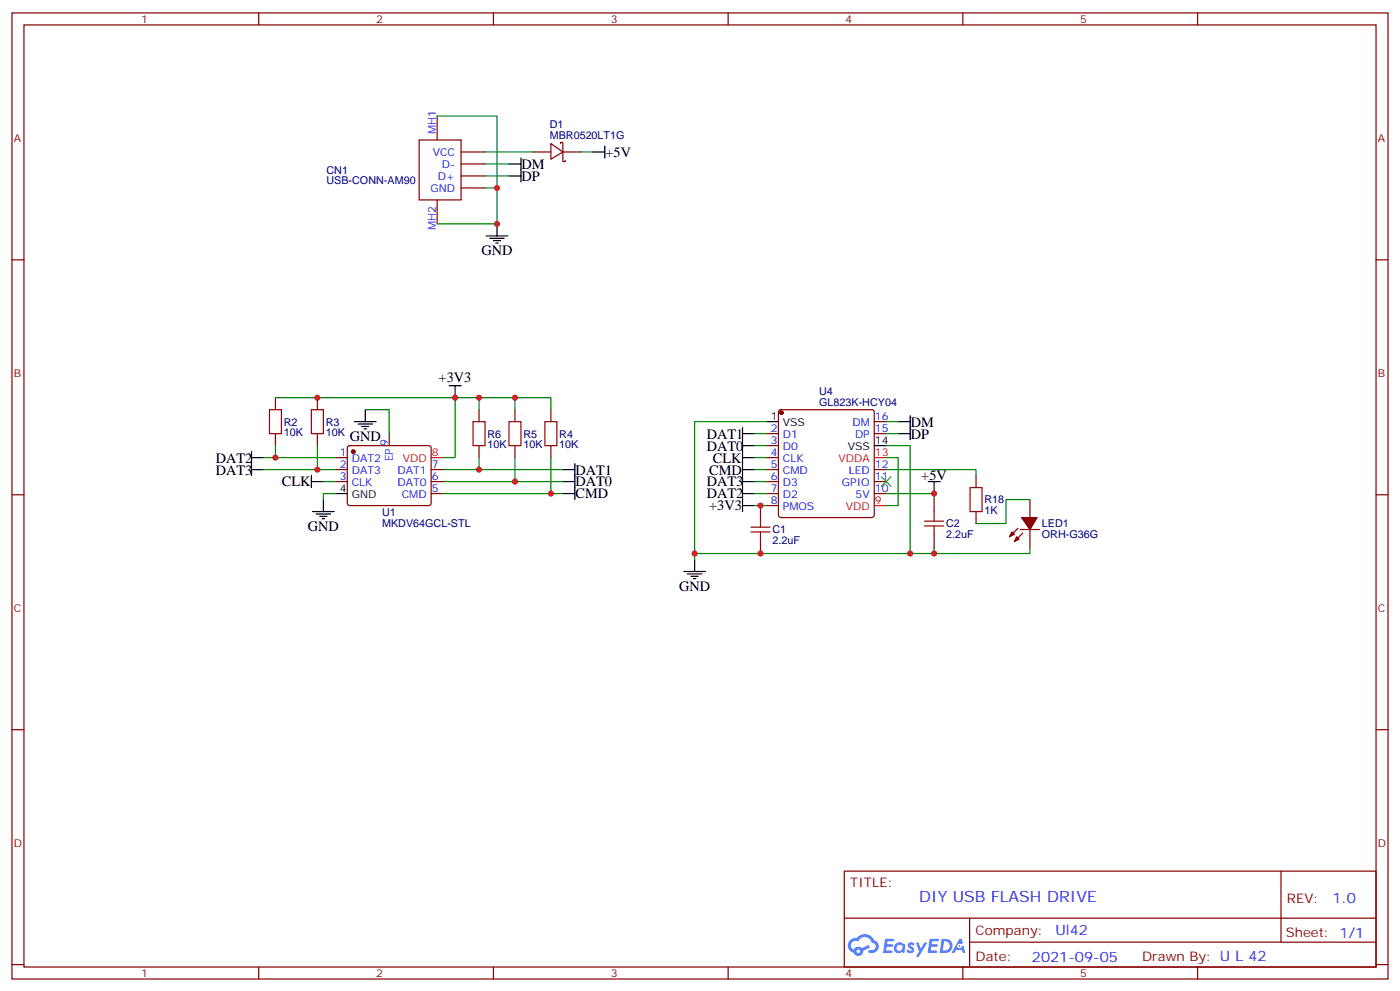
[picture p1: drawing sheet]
<svg xmlns="http://www.w3.org/2000/svg" width="412mm" height="292mm" viewBox="0 0 412 292" stroke-linecap="round" stroke-linejoin="round" font-family="sans-serif">
<g fill="none" stroke="#870000" stroke-width=".35">
<path d="M3.5 3.8h405.4v284.3h-405.4zM7.1 7.3h398.2v277.3h-398.2zM76.2 3.8v3.5M145.3 3.8v3.5M214.5 3.8v3.5M283.6 3.8v3.5M352.8 3.8v3.5M3.5 76.5h3.6M405.3 76.5h3.6M3.5 145.6h3.6M405.3 145.6h3.6M3.5 214.8h3.6"/>
<path d="M405.3 214.8h3.6M248.7 256.4h156.6v28.2h-156.6zM377.3 256.4v20.9M248.7 270.2h156.5M285.6 277.3h119.6M285.6 270.2v14.2M3.5 283.9h3.6M76.2 284.6v3.5M145.3 284.6v3.5M214.5 284.6v3.5M283.6 284.6v3.5M352.8 284.6v3.5"/>
<path d="M405.3 283.9h3.6"/>
</g>
<g fill="#5487ff">
<path d="M267.7 277.6a1.22 1.22 0 0 1 1.7 .2l-.4 .6a.47 .47 0 0 0-.3-.4 .47 .47 0 0 0-.5 .2l.1 .2a1.14 1.14 0 0 1 .8 1.8 1.14 1.14 0 0 1-1.9 0l-.2-.2 .5-.6 .7 .5a.29 .29 0 0 0 .3-.3 .29 .29 0 0 0-.2-.3 1.04 1.04 0 0 1-.6-1.7z"/>
<path d="M260.7 276.3h2.4l.3 .2-.2 .5-1.8 .1-.1 .8h1.5l.3 .4-.3 .4h-1.6l-.2 1.1h1.7l.2 .3-.2 .3-2.6 .1z"/>
<path d="M273.8 276.3h2.4l.3 .2-.1 .5-1.8 .1-.2 .8h1.6l.3 .4-.4 .4h-1.6l-.1 1.1h1.7l.2 .3-.2 .3-2.6 .1z"/>
<path d="M282.6 276.3h.7l.3 1.3-.6 .3a.69 .69 0 0 0-1 .3 .69 .69 0 0 0 .4 .9 .69 .69 0 0 0 .9-.6l.5-.2 .6 2.2h-.8l-.2-.9h-1.8l-.5 .9h-.8z"/>
<path d="M269.8 277.4h.8l.6 1.8 1.1-1.8h.9l-2.6 4.2h-.8l.9-1.5z"/>
<path d="M277.4 276.3l-.6 4.2h1.3a2.11 2.11 0 0 0 2.5-2.1 2.11 2.11 0 0 0-2.5-2.1zM278.1 277.1a1.39 1.39 0 0 1 1.7 1.4 1.39 1.39 0 0 1-1.8 1.3h-.3z"/>
<path d="M263.7 277.9a1.54 1.54 0 0 0-.1 2.2 1.54 1.54 0 0 0 2.2 .1l.6 .3 .3-2.3-.2-.3h-.4a1.49 1.49 0 0 0-2.4 0zM264 278.9a.94 .94 0 0 1 1.8 0 .94 .94 0 0 1-1.8 0z"/>
<path d="M250.4 276.7a2.18 2.18 0 0 0 1.1 3.7 1.44 1.44 0 0 0 1.6 .9 1.44 1.44 0 0 0 1.2-1.4l2-1.1-.5-.7-1.9 1a1.47 1.47 0 0 0-2.4 .4 1.39 1.39 0 0 1-.7-1.9 1.39 1.39 0 0 1 2-.5 2.12 2.12 0 0 1 2.2-1.3 2.12 2.12 0 0 1 1.9 1.7 1.14 1.14 0 0 1 1.1 1.4 1.14 1.14 0 0 1-1.7 .7 .43 .43 0 0 0-.5 .4 .43 .43 0 0 0 .4 .5 1.98 1.98 0 0 0 2.5-1.2 1.98 1.98 0 0 0-1.2-2.6 3.1 3.1 0 0 0-5.3-.6l-.9 .1zM252.3 280a.55 .55 0 0 1 1.1 0 .55 .55 0 0 1-1.1 0z"/>
<circle cx="282.6" cy="278.4" r=".26"/>
</g>
<g fill="none" stroke="#870000" stroke-width=".35">
<path d="M128.8 34.1v7.1M123.5 41.2h12.3v17.6h-12.3zM128.8 58.8v7.1M135.8 44.7h7.1M135.8 48.3h7.1M135.8 51.8h7.1M135.8 55.3h7.1M157 44.7h5.3M162.3 42.3l3.5 2.4-3.5 2.1zM165.1 42.3v-.4h.7v5.7h.7v-.4M165.8 44.7h5.3M81.1 117.1v3.5"/>
<path d="M93.5 117.1v3.5M81.1 127.6v3.6M93.5 127.6v3.6M98.8 134.7h3.5M98.8 138.2h3.5M102.5 131.4l.5-.2h23.3l.5 .2 .2 .5-.1 16.5-.6 .4-23.6-.1-.4-.6v-16.2zM114.7 127.6v3.6M127 138.2h3.5M141.1 120.6v3.5M141.1 131.2v3.5M151.7 120.6v3.5M151.7 131.2v3.5"/>
<path d="M162.3 120.6v3.5M162.3 131.2v3.5M225.8 134.7h3.5M225.8 138.2h3.5M225.8 127.6h3.5M225.8 131.2h3.5M229.5 120.8l.5-.2h26.8l.5 .2 .2 .5v30.3l-.2 .5-.5 .2h-26.8l-.5-.2-.2-.5v-30.3zM257.5 138.2h3.6M257.5 127.6h3.6M257.5 124.1h3.6M287.5 140v3.5M98.8 141.7h3.5"/>
<path d="M127 141.7h3.5M127 145.3h3.5M224 148.8v3.5M224 159.4v3.5M225.8 141.7h3.5M225.8 145.3h3.5M225.8 148.8h3.5M257.5 141.7h3.6M257.5 145.3h3.6M275.2 147v3.6M275.2 157.6v3.5M287.5 150.6v3.5"/>
<path d="M299.9 155.5l-2.5 2.5M300.6 155.9h5.6M301.3 156.9l-2.5 2.5M303.4 147v5.3M303.4 155.9v5.2"/>
</g>
<g fill="#870000" stroke="#870000" stroke-width=".35">
<path d="M299.5 158l.7 .7-1.4 .7z"/>
<path d="M298.1 156.6l.7 .7-1.4 .7z"/>
<path d="M300.9 152.3h4.6l-2.1 3.6z"/>
<circle cx="104.1" cy="132.9" r=".53"/>
<circle cx="230.2" cy="121.5" r=".53"/>
</g>
<g fill="none" stroke="#000" stroke-width=".35">
<path d="M149.9 51.8h3.6M149.9 48.3h3.6M153.5 46.5v7.1M174.6 44.7h3.6M178.2 43v3.5M143.2 69.4h6.4M144.3 70.1h4.2M145.3 70.8h2.2M146 71.5h.8M146.4 65.9v3.5M132.3 113.5h3.5M134.1 113.5v3.6"/>
<path d="M74.1 134.7h3.5M74.1 132.9v7.1M74.1 138.2h3.5M91.7 140v3.5M104.4 124.1h6.4M105.5 124.8h4.2M106.5 125.5h2.2M107.2 126.2h.7M107.6 120.6v3.5M165.8 138.2h3.5M169.3 136.5v10.5M218.7 131.2h3.5"/>
<path d="M218.7 134.7h3.5M218.7 138.2h3.5M218.7 125.9v24.7M218.7 127.6h3.5M225.8 124.1h3.5M257.5 131.2h3.6M264.6 124.1h3.5M264.6 127.6h3.5M268.1 122.3v7.1M91.7 141.7h3.5M92.1 150.6h6.3M93.1 151.3h4.3"/>
<path d="M94.2 152h2.1M94.9 152.7h.7M95.2 147v3.6M98.8 145.3h3.5M165.8 145.3h3.5M165.8 141.7h3.5M218.7 145.3h3.5M218.7 141.7h3.5M218.7 148.8h3.5M273.4 141.7h3.5M275.2 141.7v3.6M201.4 168.2h6.4"/>
<path d="M202.5 168.9h4.2M203.6 169.6h2.1M204.3 170.3h.7M204.6 164.7v3.5"/>
</g>
<path d="M127 134.7h3.5M257.5 134.7h3.6M257.5 148.8h3.6" fill="none" stroke="#f00" stroke-width=".35"/>
<g fill="none" stroke="#008700" stroke-width=".35">
<path d="M128.8 34.1h17.6v21.2h-3.5M142.9 44.7h14.1M142.9 48.3h7M142.9 51.8h7M146.4 55.3v10.6h-17.6M171.1 44.7h3.5M81.1 117.1h53M134.1 117.1v17.6h-3.6M134.1 117.1h28.2v3.5M141.1 117.1v3.5M151.7 117.1v3.5M77.6 138.2h21.2"/>
<path d="M77.6 134.7h21.2M81.1 131.2v3.5M93.5 131.2v7M107.6 120.6h7.1v7M130.5 138.2h35.3M141.1 134.7v3.5M151.7 134.7v7M162.3 134.7v10.6M222.2 138.2h3.6M222.2 134.7h3.6M222.2 131.2h3.6M222.2 127.6h3.6"/>
<path d="M225.8 124.1h-21.2v40.6M261.1 131.2h7v31.7h-63.5M261.1 134.7h3.5v14.1h-3.5M261.1 138.2h26.4v1.8M261.1 127.6h3.5M261.1 124.1h3.5M95.2 141.7h3.6M98.8 145.3h-3.6v1.7M130.5 141.7h35.3M130.5 145.3h35.3M222.2 141.7h3.6M222.2 145.3h3.6"/>
<path d="M222.2 148.8h3.6M261.1 145.3h14.1v1.7M303.4 147h-7.1v7.1h-8.8M268.1 162.9h7.1M275.2 161.1v1.8h28.2v-1.8"/>
</g>
<g fill="none" stroke="#a10000" stroke-width=".35">
<path d="M79.4 120.6h3.5v7h-3.5zM91.7 120.6h3.5v7h-3.5zM139.3 124.1h3.6v7.1h-3.6zM149.9 124.1h3.6v7.1h-3.6zM160.5 124.1h3.5v7.1h-3.5zM221.2 156.6h5.6M221.2 155.2h5.6M224 152.3v2.9M224 156.6v2.8M272.3 154.8h5.7M272.3 153.4h5.7M275.2 150.6v2.8"/>
<path d="M275.2 154.8v2.8M285.8 143.5h3.5v7.1h-3.5z"/>
</g>
<path d="M259.6 140.3l2.9 2.9M262.5 140.3l-2.9 2.9" fill="none" stroke="#3c3" stroke-width=".35"/>
<g fill="#c00">
<circle cx="93.5" cy="138.2" r=".88"/>
<circle cx="81.1" cy="134.7" r=".88"/>
<circle cx="162.3" cy="145.3" r=".88"/>
<circle cx="151.7" cy="141.7" r=".88"/>
<circle cx="141.1" cy="138.2" r=".88"/>
<circle cx="134.1" cy="117.1" r=".88"/>
<circle cx="141.1" cy="117.1" r=".88"/>
<circle cx="151.7" cy="117.1" r=".88"/>
<circle cx="93.5" cy="117.1" r=".88"/>
<circle cx="224" cy="148.8" r=".88"/>
<circle cx="204.6" cy="162.9" r=".88"/>
<circle cx="224" cy="162.9" r=".88"/>
<circle cx="275.2" cy="145.3" r=".88"/>
<circle cx="146.4" cy="55.3" r=".88"/>
<circle cx="146.4" cy="65.9" r=".88"/>
<circle cx="268.1" cy="162.9" r=".88"/>
<circle cx="275.2" cy="162.9" r=".88"/>
</g>
<text font-size="4.6" fill="#00f" x="270.8" y="265.4">DIY USB FLASH DRIVE</text>
<g font-size="4.2">
<text x="178.3" y="46.2">+5V</text>
<text x="153.6" y="53.2">DP</text>
<text x="153.6" y="49.7">DM</text>
<text x="141.8" y="75.1">GND</text>
<text x="129.2" y="112.4">+3V3</text>
<text x="268.3" y="125.5">DM</text>
<text x="103" y="129.8">GND</text>
<text x="208.2" y="129.1">DAT1</text>
<text x="268.3" y="129.1">DP</text>
<text x="63.6" y="136.1">DAT2</text>
<text x="208.2" y="132.6">DAT0</text>
<text x="210" y="136.1">CLK</text>
<text x="63.6" y="139.7">DAT3</text>
<text x="83" y="143.2">CLK</text>
<text x="169.5" y="143.2">DAT0</text>
<text x="169.5" y="139.7">DAT1</text>
<text x="208.2" y="143.2">DAT3</text>
<text x="208.9" y="139.7">CMD</text>
<text x="271.4" y="141.4">+5V</text>
<text x="169.5" y="146.7">CMD</text>
<text x="208.2" y="146.7">DAT2</text>
<text x="208.9" y="150.2">+3V3</text>
<text x="90.7" y="156.2">GND</text>
<text x="200" y="173.8">GND</text>
</g>
<g font-size="4.2" fill="#00f">
<text x="392.5" y="265.7">1.0</text>
<text x="310.9" y="275.2">Ul42</text>
<text x="304" y="283">2021-09-05</text>
</g>
<g font-size="3.9" fill="#800">
<text x="250.5" y="261">TITLE:</text>
<text x="379.1" y="265.7">REV:</text>
<text x="287.4" y="275.2">Company:</text>
<text x="378.7" y="275.8">Sheet: 1/1</text>
<text x="287.4" y="282.9">Date:</text>
<text x="336.4" y="282.9">Drawn By: U L 42</text>
</g>
<g font-size="3.2" fill="#800">
<text x="41.6" y="6.8">1</text>
<text x="110.8" y="6.8">2</text>
<text x="179.9" y="6.8">3</text>
<text x="249.1" y="6.8">4</text>
<text x="318.2" y="6.8">5</text>
<text x="4.1" y="41.9">A</text>
<text x="405.9" y="41.9">A</text>
<text x="4.1" y="111.1">B</text>
<text x="405.9" y="111.1">B</text>
<text x="4.1" y="180.2">C</text>
<text x="405.9" y="180.2">C</text>
<text x="4.1" y="249.3">D</text>
<text x="405.9" y="249.3">D</text>
<text x="41.6" y="287.6">1</text>
<text x="110.8" y="287.6">2</text>
<text x="179.9" y="287.6">3</text>
<text x="249.1" y="287.6">4</text>
<text x="318.2" y="287.6">5</text>
</g>
<g font-size="3.2" fill="#00f">
<text x="128.4" y="39.4" transform="rotate(-90 128.4 39.4)">MH1</text>
<text x="127.5" y="45.8">VCC</text>
<text x="129" y="52.8">D+</text>
<text x="130.2" y="49.3">D-</text>
<text x="126.8" y="56.4">GND</text>
<text x="128.4" y="67.7" transform="rotate(-90 128.4 67.7)">MH2</text>
<text x="251.1" y="125.5">DM</text>
<text x="257.7" y="123.8">16</text>
<text x="114.3" y="131.2" transform="rotate(-90 114.3 131.2)">9</text>
<text x="227.1" y="127.3">2</text>
<text x="227.1" y="130.8">3</text>
<text x="230.6" y="129">D1</text>
<text x="251.9" y="129">DP</text>
<text x="257.7" y="127.3">15</text>
<text x="100.1" y="134.3">1</text>
<text x="100.1" y="137.9">2</text>
<text x="103.6" y="136.1">DAT2</text>
<text x="115.7" y="135.8" transform="rotate(-90 115.7 135.8)">EP</text>
<text x="127.2" y="137.9">7</text>
<text x="227.1" y="134.3">4</text>
<text x="227.1" y="137.9">5</text>
<text x="230.6" y="132.6">D0</text>
<text x="230.6" y="136.1">CLK</text>
<text x="257.7" y="137.9">12</text>
<text x="100.1" y="141.4">3</text>
<text x="103.6" y="139.6">DAT3</text>
<text x="103.6" y="143.2">CLK</text>
<text x="117.1" y="143.2">DAT0</text>
<text x="117.1" y="139.6">DAT1</text>
<text x="127.2" y="141.4">6</text>
<text x="227.1" y="141.4">6</text>
<text x="230.6" y="139.6">CMD</text>
<text x="230.6" y="143.2">D3</text>
<text x="248" y="143.2">GPIO</text>
<text x="250" y="139.6">LED</text>
<text x="257.7" y="141.4">11</text>
<text x="118.4" y="146.7">CMD</text>
<text x="127.2" y="144.9">5</text>
<text x="227.1" y="144.9">7</text>
<text x="227.1" y="148.4">8</text>
<text x="230.6" y="146.7">D2</text>
<text x="252" y="146.7">5V</text>
<text x="257.7" y="144.9">10</text>
<text x="230.6" y="150.2">PMOS</text>
</g>
<g font-size="3.2" fill="#000080">
<text x="161.9" y="40.9">MBR0520LT1G</text>
<text x="161.9" y="37.7">D1</text>
<text x="96.2" y="51.2">CN1</text>
<text x="96.2" y="54.1">USB-CONN-AM90</text>
<text x="241.3" y="119.5">GL823K-HCY04</text>
<text x="241.3" y="116.4">U4</text>
<text x="83.6" y="125.3">R2</text>
<text x="96" y="125.3">R3</text>
<text x="83.6" y="128.4">10K</text>
<text x="96" y="128.4">10K</text>
<text x="143.6" y="132">10K</text>
<text x="143.6" y="128.8">R6</text>
<text x="154.2" y="132">10K</text>
<text x="154.2" y="128.8">R5</text>
<text x="164.7" y="132">10K</text>
<text x="164.7" y="128.8">R4</text>
<text x="290" y="148.1">R18</text>
<text x="112.5" y="155">MKDV64GCL-STL</text>
<text x="112.5" y="151.8">U1</text>
<text x="278.7" y="155.2">C2</text>
<text x="290" y="151.4">1K</text>
<text x="306.9" y="155.2">LED1</text>
<text x="227.5" y="160.2">2.2uF</text>
<text x="227.5" y="157">C1</text>
<text x="278.7" y="158.4">2.2uF</text>
<text x="306.9" y="158.4">ORH-G36G</text>
</g>
<g font-size="3.2">
<text x="227.1" y="123.8">1</text>
<text x="230.6" y="125.5">VSS</text>
<text x="257.7" y="130.8">14</text>
<text x="249.7" y="132.6">VSS</text>
<text x="100.1" y="144.9">4</text>
<text x="103.6" y="146.7">GND</text>
</g>
<g font-size="3.2" fill="#f00">
<text x="118.6" y="136.1">VDD</text>
<text x="127.2" y="134.3">8</text>
<text x="247" y="136.1">VDDA</text>
<text x="257.7" y="134.3">13</text>
<text x="257.7" y="148.4">9</text>
<text x="249.2" y="150.2">VDD</text>
</g>
</svg>
